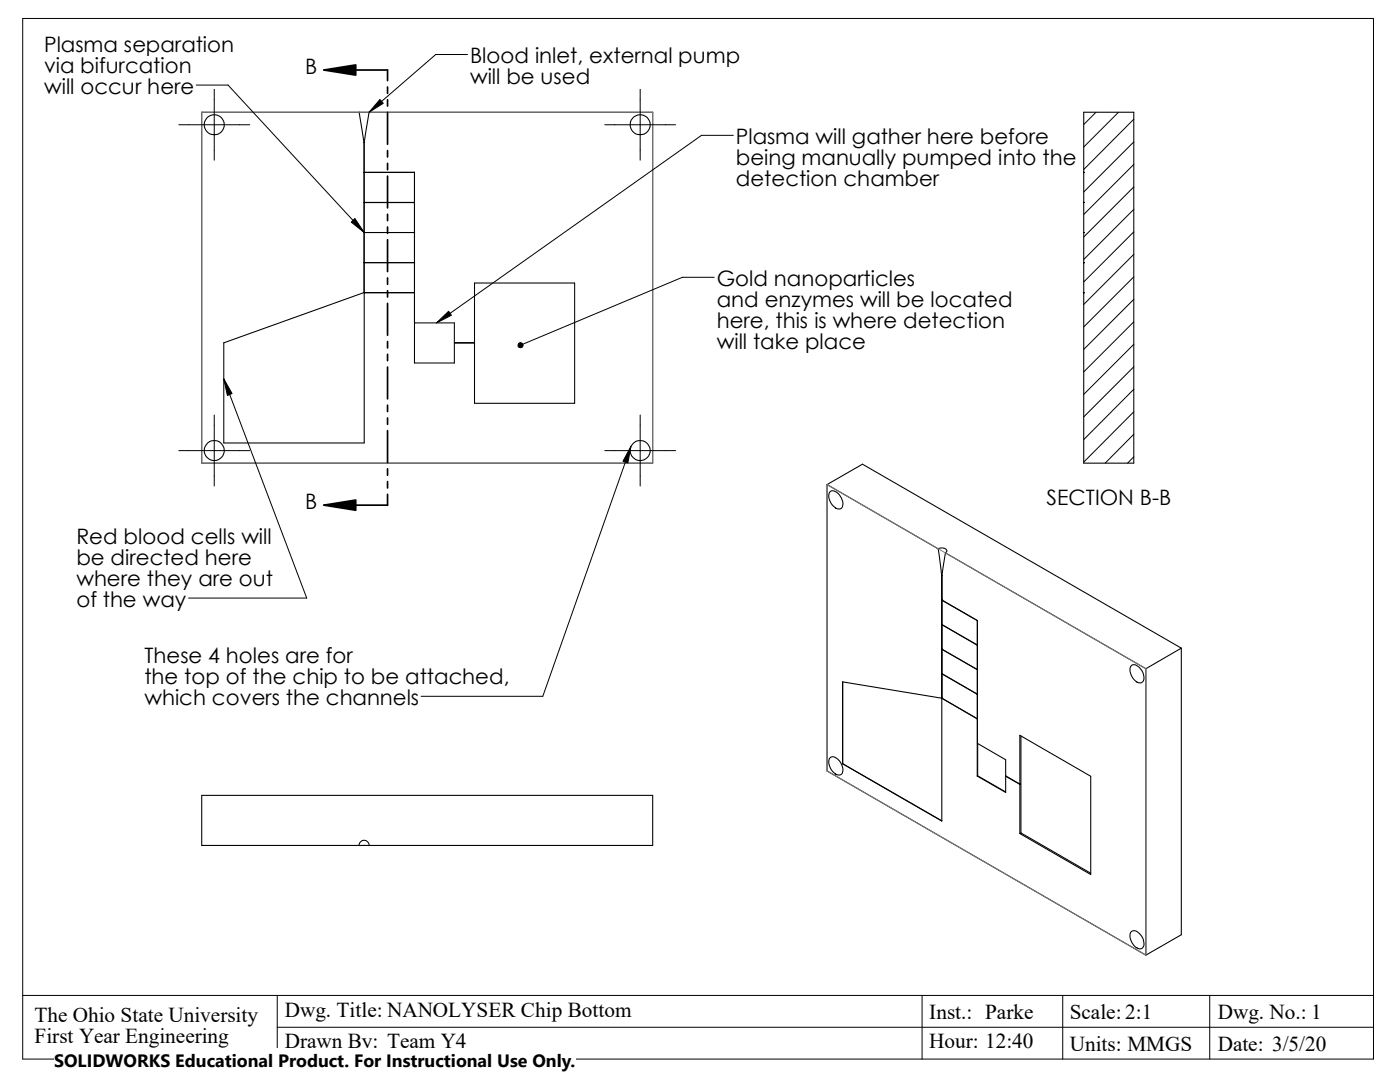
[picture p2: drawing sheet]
<svg xmlns="http://www.w3.org/2000/svg" width="279mm" height="216mm" viewBox="0 0 279 216" stroke-linecap="round" stroke-linejoin="round" font-family="sans-serif">
<g fill="none" stroke="#000" stroke-width=".2">
<path d="M4.5 3.7h269.6v207.6h-269.6zM39.2 17h6.3l27.2 29.4M42.8 17.8v14.2M93.3 10.9h-6.3l-13.3 11.5M127.8 17.8v14.2M35.7 24.9h14.1M120.7 24.9h14.1M146.3 27h-6.3l-52.9 37.4M218.7 22.4l-2.4 2.4M223.2 22.4l-6.9 6.9M226.3 23.8l-10 10M226.3 28.3l-10 10"/>
<path d="M226.3 32.8l-10 10M226.3 37.3l-10 10M142.5 55.3h-6.3l-32.3 13.6M226.3 41.8l-10 10M226.3 46.3l-10 10M226.3 50.8l-10 9.9M226.3 55.2l-10 10M226.3 59.7l-10 10M44.7 75.6l16.5 43.7h-23.6M226.3 64.2l-10 10M226.3 68.7l-10 10M226.3 73.2l-10 10"/>
<path d="M226.3 77.7l-10 10M35.7 89.9h14.1M42.8 82.8v14.2M120.7 89.9h14.1M125.9 89.1l-17.6 49.8h-24.3M127.8 82.8v14.2M226.3 82.2l-10 10M226.3 86.7l-5.7 5.7M226.3 91.1l-1.3 1.3M4.5 198.6h269.6M55.3 198.6v12.7M184 198.6v12.7"/>
<path d="M212.1 198.6v12.7M241.4 198.6v12.7M55.3 205h218.8"/>
</g>
<g fill="none" stroke="#000" stroke-width=".21">
<path d="M71.7 22.4h-31.4v70h90v-70h-56.6M71.7 22.4h2M71.7 22.4l.9 6M72.6 28.4h.1M72.6 28.4v30l-27.9 10v20h28v-60M72.7 34.4h10M72.7 34.4h10v38h8v-3.9h4M73.7 22.4l-1 6M216.3 22.4h10v70h-10zM216.3 34.4h.1M72.7 40.4h10M72.7 58.4h10"/>
<path d="M72.7 52.4h10.1M72.7 46.4h10.1M94.7 56.5h20v24h-20zM216.3 40.4h.1M216.3 58.4h.1M216.3 52.4h.1M216.3 46.4h.1M82.7 64.4h8v4h4M165.1 96.7v57.1l63.6 36.8M165.1 96.7l22.1 12.8M165.1 96.7l7-4.1 63.7 36.7M165.7 98.1a1.56 1.56 0 0 1 2 1 1.85 1.85 0 0 1 .2 2.4 1.76 1.76 0 0 1-2.1-1.2l-.4-1.1v-.6z"/>
<path d="M187.2 109.5l.8 5.3M187.2 109.5l.3-.1a.93 .93 0 0 1 1.4 .7l-.2 .2M188 114.8h.1M188 114.8v49l-19.9-11.4M188 119.7l7.1 4.1M188 119.7h.1M188 119.8l7 4M188.7 110.3l-.7 4.5M188.7 110.3l40 23.1M168.2 136.1l-.1 16.3M188 139.3l-19.9-3.2v16.3M188 139.3h.1"/>
<path d="M188 139.3l7 4.1M188 124.6l7 4.1M188 124.6h.1M188 134.5l7 4M188 134.5h.1M188 129.5l7.1 4.1M195 123.8v31.1M195 138.5h.1M195 128.7h.1M195 123.8h.1M195.1 123.8v24.5l5.6 3.3v3.2l2.9 1.7M225.8 132.8a1.58 1.58 0 0 1 2 .9 1.91 1.91 0 0 1 .1 2.4 1.65 1.65 0 0 1-2-1.1l-.4-1.1 .1-.6z"/>
<path d="M228.7 133.4v57.2M235.8 129.3l-7.1 4.1M235.8 129.3v57.2l-7.1 4.1M165.7 151.2a1.58 1.58 0 0 1 2 .9 1.91 1.91 0 0 1 .2 2.5 1.76 1.76 0 0 1-2.1-1.2l-.4-1.1v-.7zM195 154.9l5.7 3.2v-3.2M195 143.4h.1M195.1 143.4h-.1M195.1 148.4v6.4M195.1 154.8l-.1 .1M195.1 154.8l5.6 3.2M200.7 154.9l2.9 1.6M200.8 154.9h-.1"/>
<path d="M203.5 146.7l14.2 8.2v19.6l-14.2-8.2zM203.5 156.4l.1 .1M203.8 146.9v19.3M71.7 168.7h-31.4v-10h90v10h-56.6M71.7 168.7a1 1 0 0 1 1-1 1 1 0 0 1 1 1M71.7 168.7h.9M72.6 168.7h.1M72.7 168.7h1M72.7 168.7h.1M203.8 166.2l13.9 8M203.8 166.2l-.3 .1M225.6 186.1a1.19 1.19 0 0 1 2 .4 2.38 2.38 0 0 1 .5 2.6 1.33 1.33 0 0 1-2-.7l-.6-1.5z"/>
<circle cx="42.8" cy="24.9" r="1.99"/>
<circle cx="127.8" cy="24.9" r="1.99"/>
<circle cx="42.8" cy="89.9" r="1.99"/>
<circle cx="127.8" cy="89.9" r="1.99"/>
</g>
<path d="M40.3 22.4h90v70h-90zM165.1 96.7l63.6 36.7v57.2l-63.6-36.8z" fill="none" stroke="#808080" stroke-width=".2"/>
<g fill="#000" stroke="#000" stroke-width=".2">
<path d="M75.8 19.9l.7 .7-2.8 1.8zM70.8 43.6l1.9 2.8-2.6-2.1zM44.7 75.6l1.6 2.9-.9 .4zM87.1 64.4l2.4-2.3 .6 .8zM125.9 89.1l-.6 3.3-1-.4z"/>
<path d="M103.5 68.5a.51 .51 0 0 1 .8 0 .51 .51 0 0 1-.1 .8 .51 .51 0 0 1-.8-.2l.5-.2-.5 .2z" fill-rule="evenodd"/>
</g>
<path d="M64.6 14l6.4-1v2zM64.6 100.8l6.4-1v2z" fill="#000" stroke="#000" stroke-width=".34"/>
<g fill="none" stroke="#000" stroke-width=".34">
<path d="M64.6 14h12.7v2.1M77.3 17.4v1.2M77.3 19.9v1.3M77.3 22.4v6.4M77.3 30.1v1.2M77.3 32.6v1.3M77.3 35.1v6.4M77.3 42.8v1.2M77.3 45.3v1.3M77.3 47.8v6.4M77.3 55.5v1.2M77.3 58v1.3"/>
<path d="M77.3 60.5v6.4M77.3 68.2v1.2M77.3 70.7v1.3M77.3 73.2v6.4M77.3 98.6v2.2h-12.7M77.3 80.9v1.2M77.3 83.4v1.3M77.3 85.9v6.4M77.3 93.6v1.2M77.3 96.1v1.3"/>
</g>
<path d="M10.8 209.2h104.1v6.7h-104.1z" fill="#fff"/>
<g font-size="4.2">
<text x="8.8" y="10.3">Plasma separation</text>
<text x="8.8" y="14.5">via bifurcation</text>
<text x="60.9" y="14.8">B</text>
<text x="93.8" y="12.6">Blood inlet, external pump</text>
<text x="93.8" y="16.8">will be used</text>
<text x="8.8" y="18.7">will occur here</text>
<text x="146.9" y="28.7">Plasma will gather here before</text>
<text x="146.9" y="32.9">being manually pumped into the</text>
<text x="146.9" y="37.1">detection chamber</text>
<text x="143" y="57">Gold nanoparticles</text>
<text x="143" y="61.2">and enzymes will be located</text>
<text x="143" y="65.4">here, this is where detection</text>
<text x="143" y="69.6">will take place</text>
<text x="60.9" y="101.6">B</text>
<text x="208.9" y="100.8">SECTION B-B</text>
<text x="15.2" y="112.7">be directed here</text>
<text x="15.2" y="108.5">Red blood cells will</text>
<text x="15.2" y="116.8">where they are out</text>
<text x="15.2" y="121">of the way</text>
<text x="28.8" y="136.4">the top of the chip to be attached,</text>
<text x="28.8" y="132.3">These 4 holes are for</text>
<text x="28.8" y="140.6">which covers the channels</text>
<text x="6.9" y="203.9">The Ohio State University</text>
<text x="56.9" y="202.9">Dwg. Title: NANOLYSER Chip Bottom</text>
<text x="185.5" y="203.2">Inst.: Parke</text>
<text x="213.5" y="203.2">Scale: 2:1</text>
<text x="243.1" y="203.2">Dwg. No.: 1</text>
<text x="6.9" y="208.1">First Year Engineering</text>
<text x="56.9" y="209.2">Drawn By: Team Y4</text>
<text x="185.5" y="209.2">Hour: 12:40</text>
<text x="213.5" y="209.6">Units: MMGS</text>
<text x="243" y="209.6">Date: 3/5/20</text>
</g>
<text font-size="3.6" x="10.8" y="213">SOLIDWORKS Educational Product. For Instructional Use Only.</text>
</svg>
